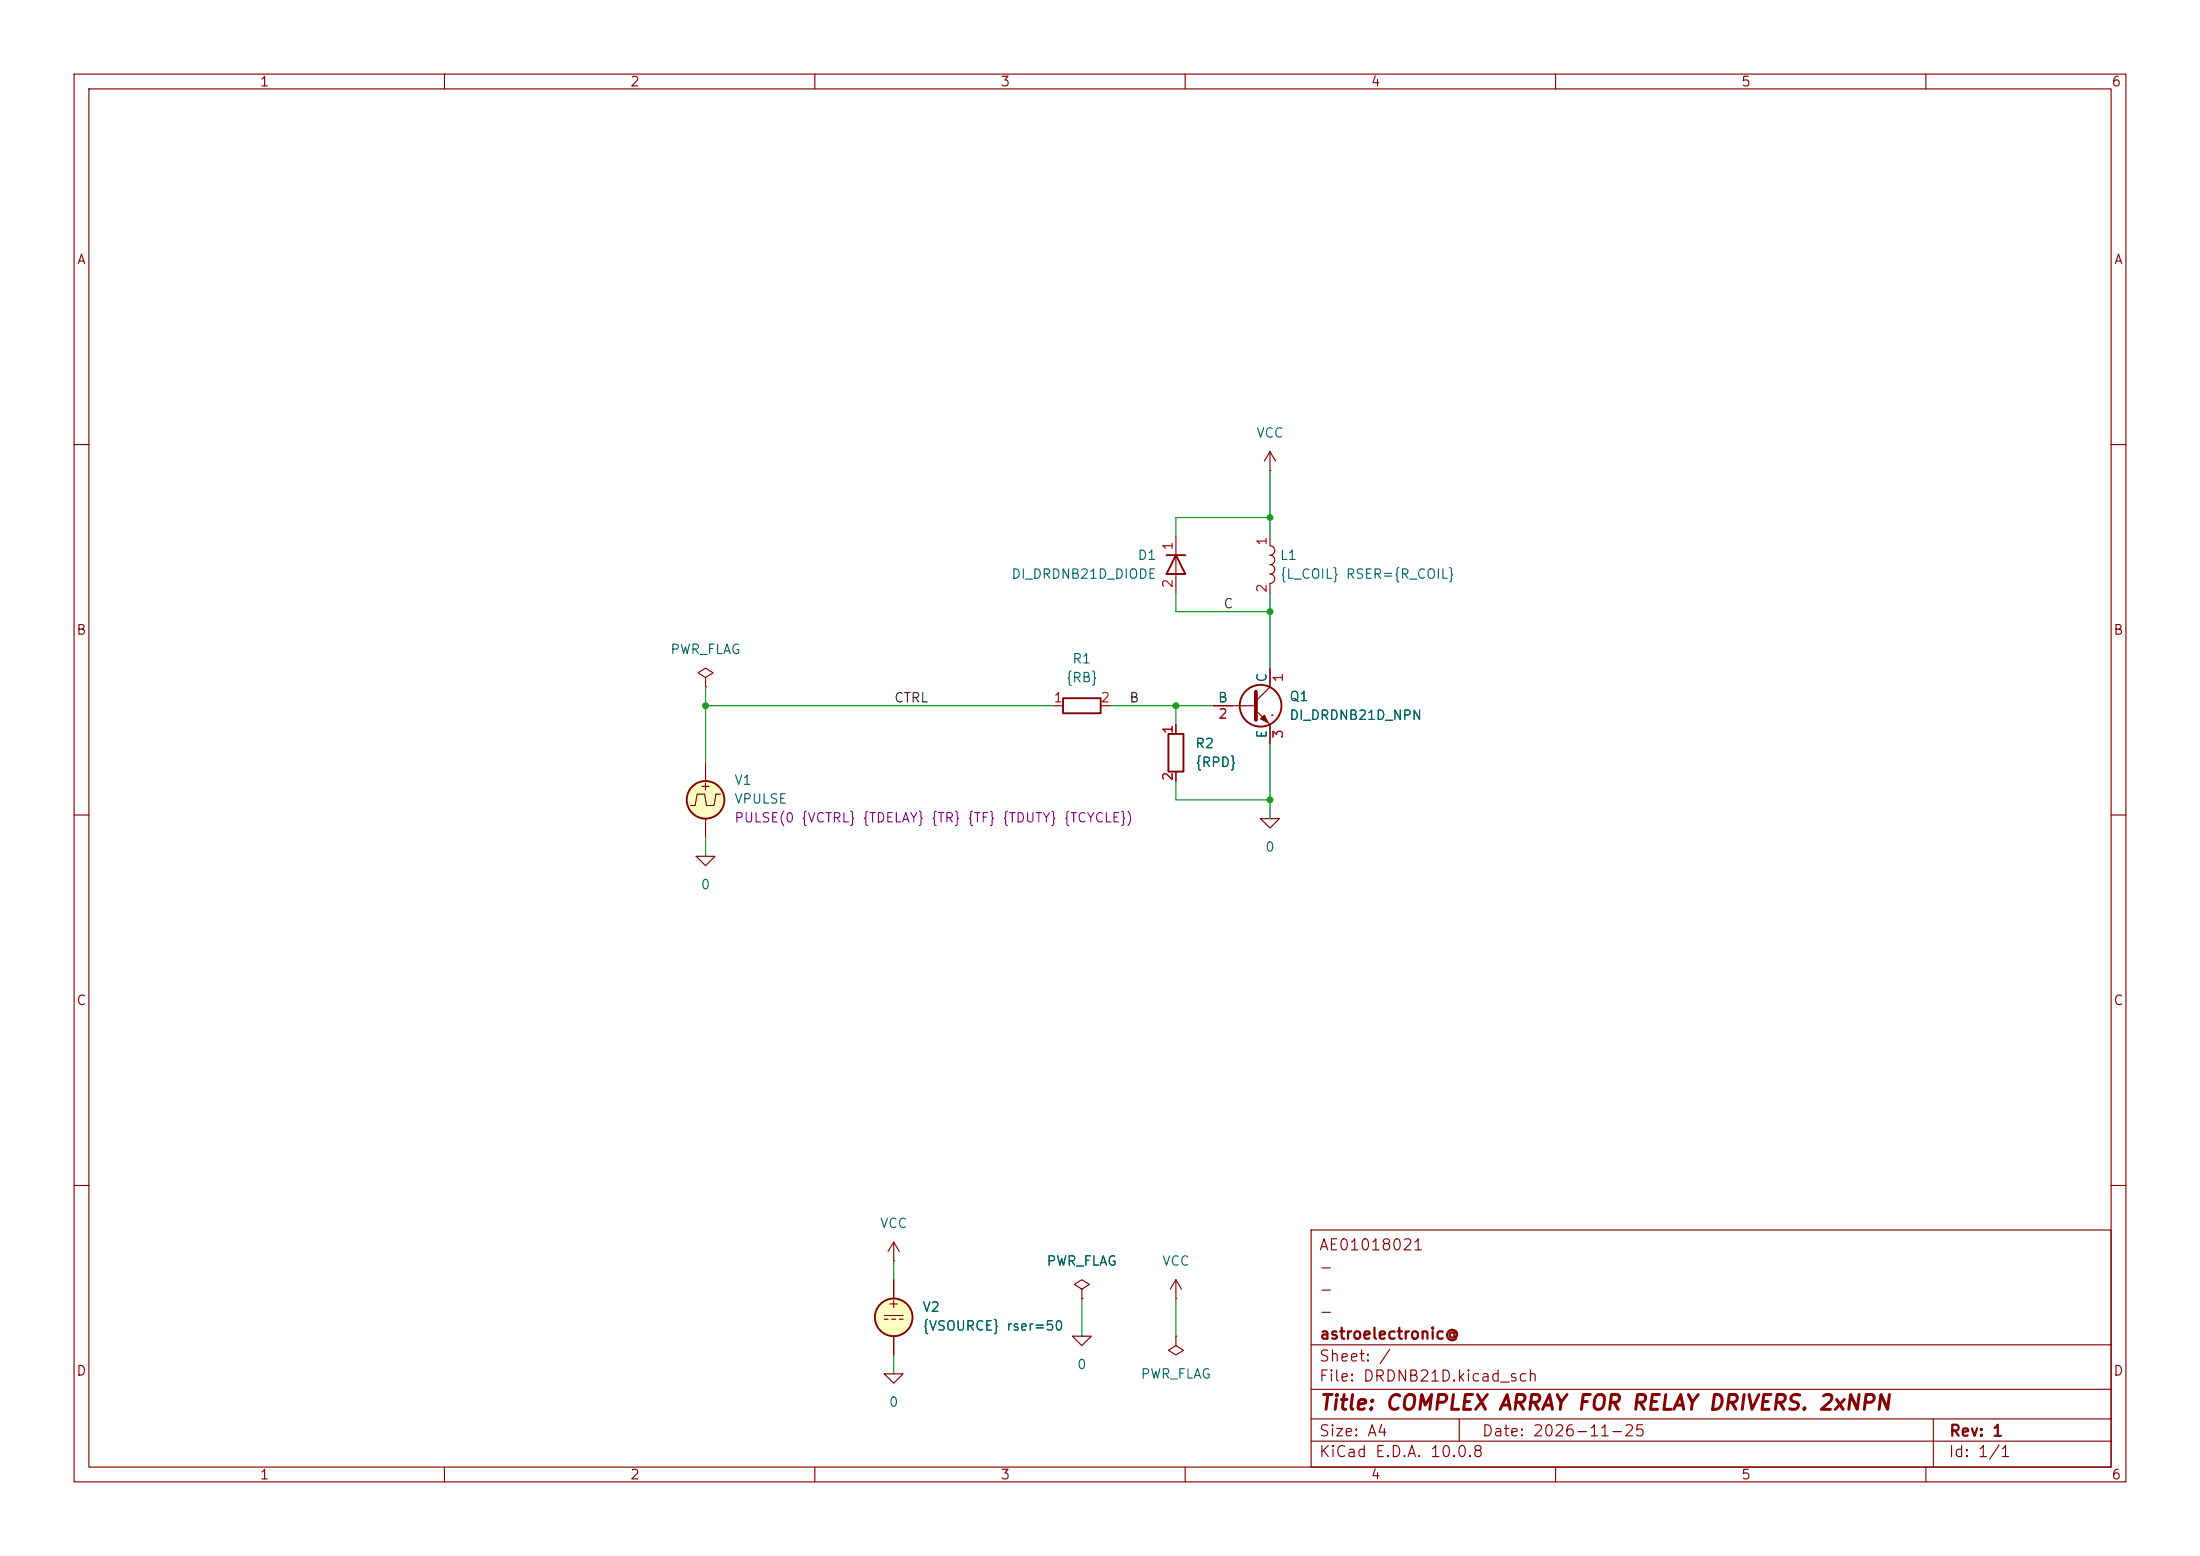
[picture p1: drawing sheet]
(kicad_sch
 (version 20260306)
 (generator "eeschema")
 (generator_version "10.0")
 (paper "A4")
 (title_block
  (title "COMPLEX ARRAY FOR RELAY DRIVERS. 2xNPN")
  (date "2026-11-25")
  (rev "1")
  (company "astroelectronic@")
  (comment 1 "-")
  (comment 2 "-")
  (comment 3 "-")
  (comment 4 "AE01018021"))
 (lib_symbols
  (symbol "Device:L"
   (pin_names
    (offset 1.016) (hide yes)) (exclude_from_sim no) (in_bom yes) (on_board yes)
   (in_pos_files yes)
   (duplicate_pin_numbers_are_jumpers no)
   (property "Reference" "L" (at -1.27 0 90) (show_name no) (do_not_autoplace no) (effects (font (size 1.27 1.27))))
   (property "Value" "L" (at 1.905 0 90) (show_name no) (do_not_autoplace no) (effects (font (size 1.27 1.27))))
   (property "Footprint" "" (at 0 0 0) (show_name no) (do_not_autoplace no) (hide yes) (effects (font (size 1.27 1.27))))
   (property "Datasheet" "" (at 0 0 0) (show_name no) (do_not_autoplace no) (hide yes) (effects (font (size 1.27 1.27))))
   (property "Description" "Inductor" (at 0 0 0) (show_name no) (do_not_autoplace no) (hide yes) (effects (font (size 1.27 1.27))))
   (symbol "L_0_1"
    (arc (start 0 2.54) (mid 0.6323 1.905) (end 0 1.27) (stroke (width 0) (type default)) (fill (type none)))
    (arc (start 0 1.27) (mid 0.6323 0.635) (end 0 0) (stroke (width 0) (type default)) (fill (type none)))
    (arc (start 0 0) (mid 0.6323 -0.635) (end 0 -1.27) (stroke (width 0) (type default)) (fill (type none)))
    (arc (start 0 -1.27) (mid 0.6323 -1.905) (end 0 -2.54) (stroke (width 0) (type default)) (fill (type none))))
   (symbol "L_1_1"
    (pin passive line (at 0 3.81 270) (length 1.27) (name "1" (effects (font (size 1.27 1.27)))) (number "1" (effects (font (size 1.27 1.27)))))
    (pin passive line (at 0 -3.81 90) (length 1.27) (name "2" (effects (font (size 1.27 1.27)))) (number "2" (effects (font (size 1.27 1.27))))))
   (embedded_fonts no))
  (symbol "Device:R"
   (pin_names
    (offset 0)) (exclude_from_sim no) (in_bom yes) (on_board yes)
   (in_pos_files yes)
   (duplicate_pin_numbers_are_jumpers no)
   (property "Reference" "R" (at 2.032 0 90) (show_name no) (do_not_autoplace no) (effects (font (size 1.27 1.27))))
   (property "Value" "R" (at 0 0 90) (show_name no) (do_not_autoplace no) (effects (font (size 1.27 1.27))))
   (property "Footprint" "" (at -1.778 0 90) (show_name no) (do_not_autoplace no) (hide yes) (effects (font (size 1.27 1.27))))
   (property "Datasheet" "" (at 0 0 0) (show_name no) (do_not_autoplace no) (hide yes) (effects (font (size 1.27 1.27))))
   (property "Description" "Resistor" (at 0 0 0) (show_name no) (do_not_autoplace no) (hide yes) (effects (font (size 1.27 1.27))))
   (symbol "R_0_1"
    (rectangle (start -1.016 -2.54) (end 1.016 2.54) (stroke (width 0.254) (type default)) (fill (type none))))
   (symbol "R_1_1"
    (pin passive line (at 0 3.81 270) (length 1.27) (name "" (effects (font (size 1.27 1.27)))) (number "1" (effects (font (size 1.27 1.27)))))
    (pin passive line (at 0 -3.81 90) (length 1.27) (name "" (effects (font (size 1.27 1.27)))) (number "2" (effects (font (size 1.27 1.27))))))
   (embedded_fonts no))
  (symbol "NPN_1"
   (pin_names
    (offset 0)) (exclude_from_sim no) (in_bom yes) (on_board yes)
   (in_pos_files yes)
   (duplicate_pin_numbers_are_jumpers no)
   (property "Reference" "Q" (at -2.54 7.62 0) (show_name no) (do_not_autoplace no) (effects (font (size 1.27 1.27))))
   (property "Value" "NPN" (at -2.54 5.08 0) (show_name no) (do_not_autoplace no) (effects (font (size 1.27 1.27))))
   (property "Footprint" "" (at 63.5 0 0) (show_name no) (do_not_autoplace no) (hide yes) (effects (font (size 1.27 1.27))))
   (property "Datasheet" "https://ngspice.sourceforge.io/docs/ngspice-html-manual/manual.xhtml#cha_BJTs" (at 63.5 0 0) (show_name no) (do_not_autoplace no) (hide yes) (effects (font (size 1.27 1.27))))
   (property "Description" "Bipolar transistor symbol for simulation only, substrate tied to the emitter" (at 0 0 0) (show_name no) (do_not_autoplace no) (hide yes) (effects (font (size 1.27 1.27))))
   (property "Sim.Device" "NPN" (at 0 0 0) (show_name no) (do_not_autoplace no) (hide yes) (effects (font (size 1.27 1.27))))
   (property "Sim.Type" "GUMMELPOON" (at 0 0 0) (show_name no) (do_not_autoplace no) (hide yes) (effects (font (size 1.27 1.27))))
   (property "Sim.Pins" "1=C 2=B 3=E" (at 0 0 0) (show_name no) (do_not_autoplace no) (hide yes) (effects (font (size 1.27 1.27))))
   (symbol "NPN_1_0_1"
    (polyline (pts (xy -2.54 0) (xy 0.635 0)) (stroke (width 0.1524) (type default)) (fill (type none)))
    (polyline (pts (xy 0.635 1.905) (xy 0.635 -1.905) (xy 0.635 -1.905)) (stroke (width 0.508) (type default)) (fill (type none)))
    (polyline (pts (xy 0.635 0.635) (xy 2.54 2.54)) (stroke (width 0) (type default)) (fill (type none)))
    (polyline (pts (xy 0.635 -0.635) (xy 2.54 -2.54) (xy 2.54 -2.54)) (stroke (width 0) (type default)) (fill (type none)))
    (circle (center 1.27 0) (radius 2.8194) (stroke (width 0.254) (type default)) (fill (type none)))
    (polyline (pts (xy 1.27 -1.778) (xy 1.778 -1.27) (xy 2.286 -2.286) (xy 1.27 -1.778) (xy 1.27 -1.778)) (stroke (width 0) (type default)) (fill (type outline)))
    (polyline (pts (xy 2.794 -1.27) (xy 2.794 -1.27)) (stroke (width 0.1524) (type default)) (fill (type none)))
    (polyline (pts (xy 2.794 -1.27) (xy 2.794 -1.27)) (stroke (width 0.1524) (type default)) (fill (type none))))
   (symbol "NPN_1_1_1"
    (pin open_collector line (at 2.54 5.08 270) (length 2.54) (name "C" (effects (font (size 1.27 1.27)))) (number "1" (effects (font (size 1.27 1.27)))))
    (pin input line (at -5.08 0 0) (length 2.54) (name "B" (effects (font (size 1.27 1.27)))) (number "2" (effects (font (size 1.27 1.27)))))
    (pin open_emitter line (at 2.54 -5.08 90) (length 2.54) (name "E" (effects (font (size 1.27 1.27)))) (number "3" (effects (font (size 1.27 1.27))))))
   (embedded_fonts no))
  (symbol "Simulation_SPICE:0"
   (power global)
   (pin_numbers (hide yes))
   (pin_names
    (offset 0) (hide yes)) (exclude_from_sim no) (in_bom yes) (on_board yes)
   (in_pos_files yes)
   (duplicate_pin_numbers_are_jumpers no)
   (property "Reference" "#GND" (at 0 -5.08 0) (show_name no) (do_not_autoplace no) (hide yes) (effects (font (size 1.27 1.27))))
   (property "Value" "0" (at 0 -2.54 0) (show_name no) (do_not_autoplace no) (effects (font (size 1.27 1.27))))
   (property "Footprint" "" (at 0 0 0) (show_name no) (do_not_autoplace no) (hide yes) (effects (font (size 1.27 1.27))))
   (property "Datasheet" "https://ngspice.sourceforge.io/docs/ngspice-html-manual/manual.xhtml#subsec_Circuit_elements__device" (at 0 -10.16 0) (show_name no) (do_not_autoplace no) (hide yes) (effects (font (size 1.27 1.27))))
   (property "Description" "0V reference potential for simulation" (at 0 -7.62 0) (show_name no) (do_not_autoplace no) (hide yes) (effects (font (size 1.27 1.27))))
   (symbol "0_0_1"
    (polyline (pts (xy -1.27 0) (xy 0 -1.27) (xy 1.27 0) (xy -1.27 0)) (stroke (width 0) (type default)) (fill (type none))))
   (symbol "0_1_1"
    (pin power_in line (at 0 0 0) (length 0) (name "" (effects (font (size 1.016 1.016)))) (number "1" (effects (font (size 1.016 1.016))))))
   (embedded_fonts no))
  (symbol "Simulation_SPICE:D"
   (pin_names
    (offset 1.016) (hide yes)) (exclude_from_sim no) (in_bom yes) (on_board yes)
   (in_pos_files yes)
   (duplicate_pin_numbers_are_jumpers no)
   (property "Reference" "D" (at 0 2.54 0) (show_name no) (do_not_autoplace no) (effects (font (size 1.27 1.27))))
   (property "Value" "D" (at 0 -2.54 0) (show_name no) (do_not_autoplace no) (effects (font (size 1.27 1.27))))
   (property "Footprint" "" (at 0 0 0) (show_name no) (do_not_autoplace no) (hide yes) (effects (font (size 1.27 1.27))))
   (property "Datasheet" "https://ngspice.sourceforge.io/docs/ngspice-html-manual/manual.xhtml#cha_DIODEs" (at 0 0 0) (show_name no) (do_not_autoplace no) (hide yes) (effects (font (size 1.27 1.27))))
   (property "Description" "Diode for simulation or PCB" (at 0 0 0) (show_name no) (do_not_autoplace no) (hide yes) (effects (font (size 1.27 1.27))))
   (property "Sim.Device" "D" (at 0 0 0) (show_name no) (do_not_autoplace no) (hide yes) (effects (font (size 1.27 1.27))))
   (property "Sim.Pins" "1=K 2=A" (at 0 0 0) (show_name no) (do_not_autoplace no) (hide yes) (effects (font (size 1.27 1.27))))
   (property "Sim.Params" "rs=50m cjo=10p" (at 0 0 0) (show_name no) (do_not_autoplace no) (hide yes) (effects (font (size 1.27 1.27))))
   (symbol "D_0_1"
    (polyline (pts (xy -1.27 1.27) (xy -1.27 -1.27)) (stroke (width 0.254) (type default)) (fill (type none)))
    (polyline (pts (xy 1.27 1.27) (xy 1.27 -1.27) (xy -1.27 0) (xy 1.27 1.27)) (stroke (width 0.254) (type default)) (fill (type none)))
    (polyline (pts (xy 1.27 0) (xy -1.27 0)) (stroke (width 0) (type default)) (fill (type none))))
   (symbol "D_1_1"
    (pin passive line (at -3.81 0 0) (length 2.54) (name "K" (effects (font (size 1.27 1.27)))) (number "1" (effects (font (size 1.27 1.27)))))
    (pin passive line (at 3.81 0 180) (length 2.54) (name "A" (effects (font (size 1.27 1.27)))) (number "2" (effects (font (size 1.27 1.27))))))
   (embedded_fonts no))
  (symbol "Simulation_SPICE:VDC"
   (pin_numbers (hide yes))
   (pin_names
    (offset 0.0254)) (exclude_from_sim no) (in_bom yes) (on_board yes)
   (in_pos_files yes)
   (duplicate_pin_numbers_are_jumpers no)
   (property "Reference" "V" (at 2.54 2.54 0) (show_name no) (do_not_autoplace no) (effects (font (size 1.27 1.27)) (justify left)))
   (property "Value" "1" (at 2.54 0 0) (show_name no) (do_not_autoplace no) (effects (font (size 1.27 1.27)) (justify left)))
   (property "Footprint" "" (at 0 0 0) (show_name no) (do_not_autoplace no) (hide yes) (effects (font (size 1.27 1.27))))
   (property "Datasheet" "https://ngspice.sourceforge.io/docs/ngspice-html-manual/manual.xhtml#sec_Independent_Sources_for" (at 0 0 0) (show_name no) (do_not_autoplace no) (hide yes) (effects (font (size 1.27 1.27))))
   (property "Description" "Voltage source, DC" (at 0 0 0) (show_name no) (do_not_autoplace no) (hide yes) (effects (font (size 1.27 1.27))))
   (property "Sim.Pins" "1=+ 2=-" (at 0 0 0) (show_name no) (do_not_autoplace no) (hide yes) (effects (font (size 1.27 1.27))))
   (property "Sim.Type" "DC" (at 0 0 0) (show_name no) (do_not_autoplace no) (hide yes) (effects (font (size 1.27 1.27))))
   (property "Sim.Device" "V" (at 0 0 0) (show_name no) (do_not_autoplace no) (hide yes) (effects (font (size 1.27 1.27)) (justify left)))
   (symbol "VDC_0_0"
    (polyline (pts (xy -1.27 0.254) (xy 1.27 0.254)) (stroke (width 0) (type default)) (fill (type none)))
    (polyline (pts (xy -0.762 -0.254) (xy -1.27 -0.254)) (stroke (width 0) (type default)) (fill (type none)))
    (polyline (pts (xy 0.254 -0.254) (xy -0.254 -0.254)) (stroke (width 0) (type default)) (fill (type none)))
    (polyline (pts (xy 1.27 -0.254) (xy 0.762 -0.254)) (stroke (width 0) (type default)) (fill (type none)))
    (text "+" (at 0 1.905 0) (effects (font (size 1.27 1.27)))))
   (symbol "VDC_0_1"
    (circle (center 0 0) (radius 2.54) (stroke (width 0.254) (type default)) (fill (type background))))
   (symbol "VDC_1_1"
    (pin passive line (at 0 5.08 270) (length 2.54) (name "" (effects (font (size 1.27 1.27)))) (number "1" (effects (font (size 1.27 1.27)))))
    (pin passive line (at 0 -5.08 90) (length 2.54) (name "" (effects (font (size 1.27 1.27)))) (number "2" (effects (font (size 1.27 1.27))))))
   (embedded_fonts no))
  (symbol "Simulation_SPICE:VPULSE"
   (pin_numbers (hide yes))
   (pin_names
    (offset 0.0254)) (exclude_from_sim no) (in_bom yes) (on_board yes)
   (in_pos_files yes)
   (duplicate_pin_numbers_are_jumpers no)
   (property "Reference" "V" (at 2.54 2.54 0) (show_name no) (do_not_autoplace no) (effects (font (size 1.27 1.27)) (justify left)))
   (property "Value" "VPULSE" (at 2.54 0 0) (show_name no) (do_not_autoplace no) (effects (font (size 1.27 1.27)) (justify left)))
   (property "Footprint" "" (at 0 0 0) (show_name no) (do_not_autoplace no) (hide yes) (effects (font (size 1.27 1.27))))
   (property "Datasheet" "https://ngspice.sourceforge.io/docs/ngspice-html-manual/manual.xhtml#sec_Independent_Sources_for" (at 0 0 0) (show_name no) (do_not_autoplace no) (hide yes) (effects (font (size 1.27 1.27))))
   (property "Description" "Voltage source, pulse" (at 0 0 0) (show_name no) (do_not_autoplace no) (hide yes) (effects (font (size 1.27 1.27))))
   (property "Sim.Pins" "1=+ 2=-" (at 0 0 0) (show_name no) (do_not_autoplace no) (hide yes) (effects (font (size 1.27 1.27))))
   (property "Sim.Type" "PULSE" (at 0 0 0) (show_name no) (do_not_autoplace no) (hide yes) (effects (font (size 1.27 1.27))))
   (property "Sim.Device" "V" (at 0 0 0) (show_name no) (do_not_autoplace no) (hide yes) (effects (font (size 1.27 1.27)) (justify left)))
   (property "Sim.Params" "y1=0 y2=1 td=2n tr=2n tf=2n tw=50n per=100n" (at 2.54 -2.54 0) (show_name no) (do_not_autoplace no) (effects (font (size 1.27 1.27)) (justify left)))
   (symbol "VPULSE_0_0"
    (polyline (pts (xy -2.032 -0.762) (xy -1.397 -0.762) (xy -1.143 0.762) (xy -0.127 0.762) (xy 0.127 -0.762) (xy 1.143 -0.762) (xy 1.397 0.762) (xy 2.032 0.762)) (stroke (width 0) (type default)) (fill (type none)))
    (text "+" (at 0 1.905 0) (effects (font (size 1.27 1.27)))))
   (symbol "VPULSE_0_1"
    (circle (center 0 0) (radius 2.54) (stroke (width 0.254) (type default)) (fill (type background))))
   (symbol "VPULSE_1_1"
    (pin passive line (at 0 5.08 270) (length 2.54) (name "" (effects (font (size 1.27 1.27)))) (number "1" (effects (font (size 1.27 1.27)))))
    (pin passive line (at 0 -5.08 90) (length 2.54) (name "" (effects (font (size 1.27 1.27)))) (number "2" (effects (font (size 1.27 1.27))))))
   (embedded_fonts no))
  (symbol "power:PWR_FLAG"
   (power global)
   (pin_numbers (hide yes))
   (pin_names
    (offset 0) (hide yes)) (exclude_from_sim no) (in_bom yes) (on_board yes)
   (in_pos_files yes)
   (duplicate_pin_numbers_are_jumpers no)
   (property "Reference" "#FLG" (at 0 1.905 0) (show_name no) (do_not_autoplace no) (hide yes) (effects (font (size 1.27 1.27))))
   (property "Value" "PWR_FLAG" (at 0 3.81 0) (show_name no) (do_not_autoplace no) (effects (font (size 1.27 1.27))))
   (property "Footprint" "" (at 0 0 0) (show_name no) (do_not_autoplace no) (hide yes) (effects (font (size 1.27 1.27))))
   (property "Datasheet" "" (at 0 0 0) (show_name no) (do_not_autoplace no) (hide yes) (effects (font (size 1.27 1.27))))
   (property "Description" "Special symbol for telling ERC where power comes from" (at 0 0 0) (show_name no) (do_not_autoplace no) (hide yes) (effects (font (size 1.27 1.27))))
   (symbol "PWR_FLAG_0_0"
    (pin power_out line (at 0 0 90) (length 0) (name "" (effects (font (size 1.27 1.27)))) (number "1" (effects (font (size 1.27 1.27))))))
   (symbol "PWR_FLAG_0_1"
    (polyline (pts (xy 0 0) (xy 0 1.27) (xy -1.016 1.905) (xy 0 2.54) (xy 1.016 1.905) (xy 0 1.27)) (stroke (width 0) (type default)) (fill (type none))))
   (embedded_fonts no))
  (symbol "power:VCC"
   (power global)
   (pin_numbers (hide yes))
   (pin_names
    (offset 0) (hide yes)) (exclude_from_sim no) (in_bom yes) (on_board yes)
   (in_pos_files yes)
   (duplicate_pin_numbers_are_jumpers no)
   (property "Reference" "#PWR" (at 0 -3.81 0) (show_name no) (do_not_autoplace no) (hide yes) (effects (font (size 1.27 1.27))))
   (property "Value" "VCC" (at 0 3.556 0) (show_name no) (do_not_autoplace no) (effects (font (size 1.27 1.27))))
   (property "Footprint" "" (at 0 0 0) (show_name no) (do_not_autoplace no) (hide yes) (effects (font (size 1.27 1.27))))
   (property "Datasheet" "" (at 0 0 0) (show_name no) (do_not_autoplace no) (hide yes) (effects (font (size 1.27 1.27))))
   (property "Description" "Power symbol creates a global label with name \"VCC\"" (at 0 0 0) (show_name no) (do_not_autoplace no) (hide yes) (effects (font (size 1.27 1.27))))
   (symbol "VCC_0_1"
    (polyline (pts (xy -0.762 1.27) (xy 0 2.54)) (stroke (width 0) (type default)) (fill (type none)))
    (polyline (pts (xy 0 2.54) (xy 0.762 1.27)) (stroke (width 0) (type default)) (fill (type none)))
    (polyline (pts (xy 0 0) (xy 0 2.54)) (stroke (width 0) (type default)) (fill (type none))))
   (symbol "VCC_1_1"
    (pin power_in line (at 0 0 90) (length 0) (name "" (effects (font (size 1.27 1.27)))) (number "1" (effects (font (size 1.27 1.27))))))
   (embedded_fonts no)))
 (junction
  (at 171.45 107.95)
  (diameter 0)
  (color 0 0 0 0))
 (junction
  (at 171.45 82.55)
  (diameter 0)
  (color 0 0 0 0))
 (junction
  (at 171.45 69.85)
  (diameter 0)
  (color 0 0 0 0))
 (junction
  (at 158.75 95.25)
  (diameter 0)
  (color 0 0 0 0))
 (junction
  (at 95.25 95.25)
  (diameter 0)
  (color 0 0 0 0))
 (wire
  (pts (xy 171.45 63.5) (xy 171.45 69.85))
  (stroke (width 0) (type default)))
 (wire
  (pts (xy 146.05 175.26) (xy 146.05 180.34))
  (stroke (width 0) (type default)))
 (wire
  (pts (xy 95.25 113.03) (xy 95.25 115.57))
  (stroke (width 0) (type default)))
 (wire
  (pts (xy 158.75 80.01) (xy 158.75 82.55))
  (stroke (width 0) (type default)))
 (wire
  (pts (xy 158.75 175.26) (xy 158.75 180.34))
  (stroke (width 0) (type default)))
 (wire
  (pts (xy 149.86 95.25) (xy 158.75 95.25))
  (stroke (width 0) (type default)))
 (wire
  (pts (xy 158.75 95.25) (xy 158.75 97.79))
  (stroke (width 0) (type default)))
 (wire
  (pts (xy 158.75 82.55) (xy 171.45 82.55))
  (stroke (width 0) (type default)))
 (wire
  (pts (xy 171.45 82.55) (xy 171.45 90.17))
  (stroke (width 0) (type default)))
 (wire
  (pts (xy 171.45 100.33) (xy 171.45 107.95))
  (stroke (width 0) (type default)))
 (wire
  (pts (xy 95.25 102.87) (xy 95.25 95.25))
  (stroke (width 0) (type default)))
 (wire
  (pts (xy 158.75 107.95) (xy 171.45 107.95))
  (stroke (width 0) (type default)))
 (wire
  (pts (xy 171.45 69.85) (xy 158.75 69.85))
  (stroke (width 0) (type default)))
 (wire
  (pts (xy 158.75 69.85) (xy 158.75 72.39))
  (stroke (width 0) (type default)))
 (wire
  (pts (xy 120.65 182.88) (xy 120.65 185.42))
  (stroke (width 0) (type default)))
 (wire
  (pts (xy 171.45 107.95) (xy 171.45 110.49))
  (stroke (width 0) (type default)))
 (wire
  (pts (xy 95.25 92.71) (xy 95.25 95.25))
  (stroke (width 0) (type default)))
 (wire
  (pts (xy 95.25 95.25) (xy 142.24 95.25))
  (stroke (width 0) (type default)))
 (wire
  (pts (xy 171.45 69.85) (xy 171.45 72.39))
  (stroke (width 0) (type default)))
 (wire
  (pts (xy 158.75 105.41) (xy 158.75 107.95))
  (stroke (width 0) (type default)))
 (wire
  (pts (xy 120.65 170.18) (xy 120.65 172.72))
  (stroke (width 0) (type default)))
 (wire
  (pts (xy 171.45 80.01) (xy 171.45 82.55))
  (stroke (width 0) (type default)))
 (wire
  (pts (xy 158.75 95.25) (xy 163.83 95.25))
  (stroke (width 0) (type default)))
 (label "CTRL"
  (at 120.65 95.25 0)
  (effects (font (size 1.27 1.27)) (justify left bottom)))
 (label "B"
  (at 152.4 95.25 0)
  (effects (font (size 1.27 1.27)) (justify left bottom)))
 (label "C"
  (at 165.1 82.55 0)
  (effects (font (size 1.27 1.27)) (justify left bottom)))
 (symbol
  (lib_id "Simulation_SPICE:0")
  (at 120.65 185.42 0)
  (unit 1)
  (body_style 1)
  (exclude_from_sim no)
  (in_bom yes)
  (on_board yes)
  (in_pos_files yes)
  (dnp no)
  (fields_autoplaced yes)
  (property "Reference" "#GND04" (at 120.65 190.5 0) (hide yes) (show_name no) (do_not_autoplace no) (effects (font (size 1.27 1.27))))
  (property "Value" "0" (at 120.65 189.23 0) (show_name no) (do_not_autoplace no) (effects (font (size 1.27 1.27))))
  (property "Footprint" "" (at 120.65 185.42 0) (hide yes) (show_name no) (do_not_autoplace no) (effects (font (size 1.27 1.27))))
  (property "Datasheet" "https://ngspice.sourceforge.io/docs/ngspice-html-manual/manual.xhtml#subsec_Circuit_elements__device" (at 120.65 195.58 0) (hide yes) (show_name no) (do_not_autoplace no) (effects (font (size 1.27 1.27))))
  (property "Description" "0V reference potential for simulation" (at 120.65 193.04 0) (hide yes) (show_name no) (do_not_autoplace no) (effects (font (size 1.27 1.27))))
  (pin "1"))
 (symbol
  (lib_id "Device:R")
  (at 146.05 95.25 90)
  (unit 1)
  (body_style 1)
  (exclude_from_sim no)
  (in_bom yes)
  (on_board yes)
  (in_pos_files yes)
  (dnp no)
  (fields_autoplaced yes)
  (property "Reference" "R1" (at 146.05 88.9 90) (show_name no) (do_not_autoplace no) (effects (font (size 1.27 1.27))))
  (property "Value" "{RB}" (at 146.05 91.44 90) (show_name no) (do_not_autoplace no) (effects (font (size 1.27 1.27))))
  (property "Footprint" "" (at 146.05 97.028 90) (hide yes) (show_name no) (do_not_autoplace no) (effects (font (size 1.27 1.27))))
  (property "Datasheet" "" (at 146.05 95.25 0) (hide yes) (show_name no) (do_not_autoplace no) (effects (font (size 1.27 1.27))))
  (property "Description" "Resistor" (at 146.05 95.25 0) (hide yes) (show_name no) (do_not_autoplace no) (effects (font (size 1.27 1.27))))
  (pin "2")
  (pin "1"))
 (symbol
  (lib_id "Simulation_SPICE:0")
  (at 171.45 110.49 0)
  (unit 1)
  (body_style 1)
  (exclude_from_sim no)
  (in_bom yes)
  (on_board yes)
  (in_pos_files yes)
  (dnp no)
  (fields_autoplaced yes)
  (property "Reference" "#GND01" (at 171.45 115.57 0) (hide yes) (show_name no) (do_not_autoplace no) (effects (font (size 1.27 1.27))))
  (property "Value" "0" (at 171.45 114.3 0) (show_name no) (do_not_autoplace no) (effects (font (size 1.27 1.27))))
  (property "Footprint" "" (at 171.45 110.49 0) (hide yes) (show_name no) (do_not_autoplace no) (effects (font (size 1.27 1.27))))
  (property "Datasheet" "https://ngspice.sourceforge.io/docs/ngspice-html-manual/manual.xhtml#subsec_Circuit_elements__device" (at 171.45 120.65 0) (hide yes) (show_name no) (do_not_autoplace no) (effects (font (size 1.27 1.27))))
  (property "Description" "0V reference potential for simulation" (at 171.45 118.11 0) (hide yes) (show_name no) (do_not_autoplace no) (effects (font (size 1.27 1.27))))
  (pin "1"))
 (symbol
  (lib_id "power:VCC")
  (at 171.45 63.5 0)
  (unit 1)
  (body_style 1)
  (exclude_from_sim no)
  (in_bom yes)
  (on_board yes)
  (in_pos_files yes)
  (dnp no)
  (fields_autoplaced yes)
  (property "Reference" "#PWR01" (at 171.45 67.31 0) (hide yes) (show_name no) (do_not_autoplace no) (effects (font (size 1.27 1.27))))
  (property "Value" "VCC" (at 171.45 58.42 0) (show_name no) (do_not_autoplace no) (effects (font (size 1.27 1.27))))
  (property "Footprint" "" (at 171.45 63.5 0) (hide yes) (show_name no) (do_not_autoplace no) (effects (font (size 1.27 1.27))))
  (property "Datasheet" "" (at 171.45 63.5 0) (hide yes) (show_name no) (do_not_autoplace no) (effects (font (size 1.27 1.27))))
  (property "Description" "Power symbol creates a global label with name \"VCC\"" (at 171.45 63.5 0) (hide yes) (show_name no) (do_not_autoplace no) (effects (font (size 1.27 1.27))))
  (pin "1"))
 (symbol
  (lib_name "NPN_1")
  (lib_id "Simulation_SPICE:NPN")
  (at 168.91 95.25 0)
  (unit 1)
  (body_style 1)
  (exclude_from_sim no)
  (in_bom yes)
  (on_board yes)
  (in_pos_files yes)
  (dnp no)
  (fields_autoplaced yes)
  (property "Reference" "Q1" (at 173.99 93.9799 0) (show_name no) (do_not_autoplace no) (effects (font (size 1.27 1.27)) (justify left)))
  (property "Value" "DI_DRDNB21D_NPN" (at 173.99 96.5199 0) (show_name no) (do_not_autoplace no) (effects (font (size 1.27 1.27)) (justify left)))
  (property "Footprint" "" (at 232.41 95.25 0) (hide yes) (show_name no) (do_not_autoplace no) (effects (font (size 1.27 1.27))))
  (property "Datasheet" "https://ngspice.sourceforge.io/docs/ngspice-html-manual/manual.xhtml#cha_BJTs" (at 232.41 95.25 0) (hide yes) (show_name no) (do_not_autoplace no) (effects (font (size 1.27 1.27))))
  (property "Description" "Bipolar transistor symbol for simulation only, substrate tied to the emitter" (at 168.91 95.25 0) (hide yes) (show_name no) (do_not_autoplace no) (effects (font (size 1.27 1.27))))
  (property "Sim.Device" "NPN" (at 168.91 95.25 0) (hide yes) (show_name no) (do_not_autoplace no) (effects (font (size 1.27 1.27))))
  (property "Sim.Type" "GUMMELPOON" (at 168.91 95.25 0) (hide yes) (show_name no) (do_not_autoplace no) (effects (font (size 1.27 1.27))))
  (property "Sim.Pins" "1=C 2=B 3=E" (at 168.91 95.25 0) (hide yes) (show_name no) (do_not_autoplace no) (effects (font (size 1.27 1.27))))
  (property "Sim.Library" "DRDNB21D.spice.txt" (at 168.91 95.25 0) (hide yes) (show_name no) (do_not_autoplace no) (effects (font (size 1.27 1.27))))
  (property "Sim.Name" "DI_DRDNB21D_NPN" (at 168.91 95.25 0) (hide yes) (show_name no) (do_not_autoplace no) (effects (font (size 1.27 1.27))))
  (pin "1")
  (pin "2")
  (pin "3"))
 (symbol
  (lib_id "Simulation_SPICE:VPULSE")
  (at 95.25 107.95 0)
  (unit 1)
  (body_style 1)
  (exclude_from_sim no)
  (in_bom yes)
  (on_board yes)
  (in_pos_files yes)
  (dnp no)
  (fields_autoplaced yes)
  (property "Reference" "V1" (at 99.06 105.2801 0) (show_name no) (do_not_autoplace no) (effects (font (size 1.27 1.27)) (justify left)))
  (property "Value" "VPULSE" (at 99.06 107.8201 0) (show_name no) (do_not_autoplace no) (effects (font (size 1.27 1.27)) (justify left)))
  (property "Footprint" "" (at 95.25 107.95 0) (hide yes) (show_name no) (do_not_autoplace no) (effects (font (size 1.27 1.27))))
  (property "Datasheet" "https://ngspice.sourceforge.io/docs/ngspice-html-manual/manual.xhtml#sec_Independent_Sources_for" (at 95.25 107.95 0) (hide yes) (show_name no) (do_not_autoplace no) (effects (font (size 1.27 1.27))))
  (property "Description" "Voltage source, pulse" (at 95.25 107.95 0) (hide yes) (show_name no) (do_not_autoplace no) (effects (font (size 1.27 1.27))))
  (property "Sim.Pins" "1=+ 2=-" (at 95.25 107.95 0) (hide yes) (show_name no) (do_not_autoplace no) (effects (font (size 1.27 1.27))))
  (property "Sim.Type" "PULSE" (at 95.25 107.95 0) (hide yes) (show_name no) (do_not_autoplace no) (effects (font (size 1.27 1.27))))
  (property "Sim.Device" "V" (at 95.25 107.95 0) (hide yes) (show_name no) (do_not_autoplace no) (effects (font (size 1.27 1.27)) (justify left)))
  (property "Sim.Params" "PULSE(0 {VCTRL} {TDELAY} {TR} {TF} {TDUTY} {TCYCLE})" (at 99.06 110.3601 0) (show_name no) (do_not_autoplace no) (effects (font (size 1.27 1.27)) (justify left)))
  (pin "2")
  (pin "1"))
 (symbol
  (lib_id "power:PWR_FLAG")
  (at 95.25 92.71 0)
  (unit 1)
  (body_style 1)
  (exclude_from_sim no)
  (in_bom yes)
  (on_board yes)
  (in_pos_files yes)
  (dnp no)
  (fields_autoplaced yes)
  (property "Reference" "#FLG01" (at 95.25 90.805 0) (hide yes) (show_name no) (do_not_autoplace no) (effects (font (size 1.27 1.27))))
  (property "Value" "PWR_FLAG" (at 95.25 87.63 0) (show_name no) (do_not_autoplace no) (effects (font (size 1.27 1.27))))
  (property "Footprint" "" (at 95.25 92.71 0) (hide yes) (show_name no) (do_not_autoplace no) (effects (font (size 1.27 1.27))))
  (property "Datasheet" "" (at 95.25 92.71 0) (hide yes) (show_name no) (do_not_autoplace no) (effects (font (size 1.27 1.27))))
  (property "Description" "Special symbol for telling ERC where power comes from" (at 95.25 92.71 0) (hide yes) (show_name no) (do_not_autoplace no) (effects (font (size 1.27 1.27))))
  (pin "1"))
 (symbol
  (lib_id "Simulation_SPICE:D")
  (at 158.75 76.2 90)
  (mirror x)
  (unit 1)
  (body_style 1)
  (exclude_from_sim no)
  (in_bom yes)
  (on_board yes)
  (in_pos_files yes)
  (dnp no)
  (property "Reference" "D1" (at 156.21 74.9299 90) (show_name no) (do_not_autoplace no) (effects (font (size 1.27 1.27)) (justify left)))
  (property "Value" "DI_DRDNB21D_DIODE" (at 156.21 77.4699 90) (show_name no) (do_not_autoplace no) (effects (font (size 1.27 1.27)) (justify left)))
  (property "Footprint" "" (at 158.75 76.2 0) (hide yes) (show_name no) (do_not_autoplace no) (effects (font (size 1.27 1.27))))
  (property "Datasheet" "https://ngspice.sourceforge.io/docs/ngspice-html-manual/manual.xhtml#cha_DIODEs" (at 158.75 76.2 0) (hide yes) (show_name no) (do_not_autoplace no) (effects (font (size 1.27 1.27))))
  (property "Description" "Diode for simulation or PCB" (at 158.75 76.2 0) (hide yes) (show_name no) (do_not_autoplace no) (effects (font (size 1.27 1.27))))
  (property "Sim.Device" "D" (at 158.75 76.2 0) (hide yes) (show_name no) (do_not_autoplace no) (effects (font (size 1.27 1.27))))
  (property "Sim.Pins" "1=K 2=A" (at 158.75 76.2 0) (hide yes) (show_name no) (do_not_autoplace no) (effects (font (size 1.27 1.27))))
  (property "Sim.Library" "DRDNB21D.spice.txt" (at 158.75 76.2 0) (hide yes) (show_name no) (do_not_autoplace no) (effects (font (size 1.27 1.27))))
  (property "Sim.Name" "DI_DRDNB21D_DIODE" (at 158.75 76.2 0) (hide yes) (show_name no) (do_not_autoplace no) (effects (font (size 1.27 1.27))))
  (pin "1")
  (pin "2"))
 (symbol
  (lib_id "power:VCC")
  (at 120.65 170.18 0)
  (unit 1)
  (body_style 1)
  (exclude_from_sim no)
  (in_bom yes)
  (on_board yes)
  (in_pos_files yes)
  (dnp no)
  (fields_autoplaced yes)
  (property "Reference" "#PWR02" (at 120.65 173.99 0) (hide yes) (show_name no) (do_not_autoplace no) (effects (font (size 1.27 1.27))))
  (property "Value" "VCC" (at 120.65 165.1 0) (show_name no) (do_not_autoplace no) (effects (font (size 1.27 1.27))))
  (property "Footprint" "" (at 120.65 170.18 0) (hide yes) (show_name no) (do_not_autoplace no) (effects (font (size 1.27 1.27))))
  (property "Datasheet" "" (at 120.65 170.18 0) (hide yes) (show_name no) (do_not_autoplace no) (effects (font (size 1.27 1.27))))
  (property "Description" "Power symbol creates a global label with name \"VCC\"" (at 120.65 170.18 0) (hide yes) (show_name no) (do_not_autoplace no) (effects (font (size 1.27 1.27))))
  (pin "1"))
 (symbol
  (lib_id "power:PWR_FLAG")
  (at 146.05 175.26 0)
  (unit 1)
  (body_style 1)
  (exclude_from_sim no)
  (in_bom yes)
  (on_board yes)
  (in_pos_files yes)
  (dnp no)
  (fields_autoplaced yes)
  (property "Reference" "#FLG02" (at 146.05 173.355 0) (hide yes) (show_name no) (do_not_autoplace no) (effects (font (size 1.27 1.27))))
  (property "Value" "PWR_FLAG" (at 146.05 170.18 0) (show_name no) (do_not_autoplace no) (effects (font (size 1.27 1.27))))
  (property "Footprint" "" (at 146.05 175.26 0) (hide yes) (show_name no) (do_not_autoplace no) (effects (font (size 1.27 1.27))))
  (property "Datasheet" "" (at 146.05 175.26 0) (hide yes) (show_name no) (do_not_autoplace no) (effects (font (size 1.27 1.27))))
  (property "Description" "Special symbol for telling ERC where power comes from" (at 146.05 175.26 0) (hide yes) (show_name no) (do_not_autoplace no) (effects (font (size 1.27 1.27))))
  (pin "1"))
 (symbol
  (lib_id "Simulation_SPICE:0")
  (at 95.25 115.57 0)
  (unit 1)
  (body_style 1)
  (exclude_from_sim no)
  (in_bom yes)
  (on_board yes)
  (in_pos_files yes)
  (dnp no)
  (fields_autoplaced yes)
  (property "Reference" "#GND03" (at 95.25 120.65 0) (hide yes) (show_name no) (do_not_autoplace no) (effects (font (size 1.27 1.27))))
  (property "Value" "0" (at 95.25 119.38 0) (show_name no) (do_not_autoplace no) (effects (font (size 1.27 1.27))))
  (property "Footprint" "" (at 95.25 115.57 0) (hide yes) (show_name no) (do_not_autoplace no) (effects (font (size 1.27 1.27))))
  (property "Datasheet" "https://ngspice.sourceforge.io/docs/ngspice-html-manual/manual.xhtml#subsec_Circuit_elements__device" (at 95.25 125.73 0) (hide yes) (show_name no) (do_not_autoplace no) (effects (font (size 1.27 1.27))))
  (property "Description" "0V reference potential for simulation" (at 95.25 123.19 0) (hide yes) (show_name no) (do_not_autoplace no) (effects (font (size 1.27 1.27))))
  (pin "1"))
 (symbol
  (lib_id "Simulation_SPICE:VDC")
  (at 120.65 177.8 0)
  (unit 1)
  (body_style 1)
  (exclude_from_sim no)
  (in_bom yes)
  (on_board yes)
  (in_pos_files yes)
  (dnp no)
  (fields_autoplaced yes)
  (property "Reference" "V2" (at 124.46 176.4001 0) (show_name no) (do_not_autoplace no) (effects (font (size 1.27 1.27)) (justify left)))
  (property "Value" "{VSOURCE} rser=50" (at 124.46 178.9401 0) (show_name no) (do_not_autoplace no) (effects (font (size 1.27 1.27)) (justify left)))
  (property "Footprint" "" (at 120.65 177.8 0) (hide yes) (show_name no) (do_not_autoplace no) (effects (font (size 1.27 1.27))))
  (property "Datasheet" "https://ngspice.sourceforge.io/docs/ngspice-html-manual/manual.xhtml#sec_Independent_Sources_for" (at 120.65 177.8 0) (hide yes) (show_name no) (do_not_autoplace no) (effects (font (size 1.27 1.27))))
  (property "Description" "Voltage source, DC" (at 120.65 177.8 0) (hide yes) (show_name no) (do_not_autoplace no) (effects (font (size 1.27 1.27))))
  (property "Sim.Pins" "1=+ 2=-" (at 120.65 177.8 0) (hide yes) (show_name no) (do_not_autoplace no) (effects (font (size 1.27 1.27))))
  (property "Sim.Type" "DC" (at 120.65 177.8 0) (hide yes) (show_name no) (do_not_autoplace no) (effects (font (size 1.27 1.27))))
  (property "Sim.Device" "V" (at 120.65 177.8 0) (hide yes) (show_name no) (do_not_autoplace no) (effects (font (size 1.27 1.27)) (justify left)))
  (pin "1")
  (pin "2"))
 (symbol
  (lib_id "Device:L")
  (at 171.45 76.2 0)
  (unit 1)
  (body_style 1)
  (exclude_from_sim no)
  (in_bom yes)
  (on_board yes)
  (in_pos_files yes)
  (dnp no)
  (fields_autoplaced yes)
  (property "Reference" "L1" (at 172.72 74.9299 0) (show_name no) (do_not_autoplace no) (effects (font (size 1.27 1.27)) (justify left)))
  (property "Value" "{L_COIL} RSER={R_COIL}" (at 172.72 77.4699 0) (show_name no) (do_not_autoplace no) (effects (font (size 1.27 1.27)) (justify left)))
  (property "Footprint" "" (at 171.45 76.2 0) (hide yes) (show_name no) (do_not_autoplace no) (effects (font (size 1.27 1.27))))
  (property "Datasheet" "" (at 171.45 76.2 0) (hide yes) (show_name no) (do_not_autoplace no) (effects (font (size 1.27 1.27))))
  (property "Description" "Inductor" (at 171.45 76.2 0) (hide yes) (show_name no) (do_not_autoplace no) (effects (font (size 1.27 1.27))))
  (pin "2")
  (pin "1"))
 (symbol
  (lib_id "Device:R")
  (at 158.75 101.6 0)
  (unit 1)
  (body_style 1)
  (exclude_from_sim no)
  (in_bom yes)
  (on_board yes)
  (in_pos_files yes)
  (dnp no)
  (fields_autoplaced yes)
  (property "Reference" "R2" (at 161.29 100.3299 0) (show_name no) (do_not_autoplace no) (effects (font (size 1.27 1.27)) (justify left)))
  (property "Value" "{RPD}" (at 161.29 102.8699 0) (show_name no) (do_not_autoplace no) (effects (font (size 1.27 1.27)) (justify left)))
  (property "Footprint" "" (at 156.972 101.6 90) (hide yes) (show_name no) (do_not_autoplace no) (effects (font (size 1.27 1.27))))
  (property "Datasheet" "" (at 158.75 101.6 0) (hide yes) (show_name no) (do_not_autoplace no) (effects (font (size 1.27 1.27))))
  (property "Description" "Resistor" (at 158.75 101.6 0) (hide yes) (show_name no) (do_not_autoplace no) (effects (font (size 1.27 1.27))))
  (pin "2")
  (pin "1"))
 (symbol
  (lib_id "Simulation_SPICE:0")
  (at 146.05 180.34 0)
  (unit 1)
  (body_style 1)
  (exclude_from_sim no)
  (in_bom yes)
  (on_board yes)
  (in_pos_files yes)
  (dnp no)
  (fields_autoplaced yes)
  (property "Reference" "#GND05" (at 146.05 185.42 0) (hide yes) (show_name no) (do_not_autoplace no) (effects (font (size 1.27 1.27))))
  (property "Value" "0" (at 146.05 184.15 0) (show_name no) (do_not_autoplace no) (effects (font (size 1.27 1.27))))
  (property "Footprint" "" (at 146.05 180.34 0) (hide yes) (show_name no) (do_not_autoplace no) (effects (font (size 1.27 1.27))))
  (property "Datasheet" "https://ngspice.sourceforge.io/docs/ngspice-html-manual/manual.xhtml#subsec_Circuit_elements__device" (at 146.05 190.5 0) (hide yes) (show_name no) (do_not_autoplace no) (effects (font (size 1.27 1.27))))
  (property "Description" "0V reference potential for simulation" (at 146.05 187.96 0) (hide yes) (show_name no) (do_not_autoplace no) (effects (font (size 1.27 1.27))))
  (pin "1"))
 (symbol
  (lib_id "power:PWR_FLAG")
  (at 158.75 180.34 180)
  (unit 1)
  (body_style 1)
  (exclude_from_sim no)
  (in_bom yes)
  (on_board yes)
  (in_pos_files yes)
  (dnp no)
  (fields_autoplaced yes)
  (property "Reference" "#FLG03" (at 158.75 182.245 0) (hide yes) (show_name no) (do_not_autoplace no) (effects (font (size 1.27 1.27))))
  (property "Value" "PWR_FLAG" (at 158.75 185.42 0) (show_name no) (do_not_autoplace no) (effects (font (size 1.27 1.27))))
  (property "Footprint" "" (at 158.75 180.34 0) (hide yes) (show_name no) (do_not_autoplace no) (effects (font (size 1.27 1.27))))
  (property "Datasheet" "" (at 158.75 180.34 0) (hide yes) (show_name no) (do_not_autoplace no) (effects (font (size 1.27 1.27))))
  (property "Description" "Special symbol for telling ERC where power comes from" (at 158.75 180.34 0) (hide yes) (show_name no) (do_not_autoplace no) (effects (font (size 1.27 1.27))))
  (pin "1"))
 (symbol
  (lib_id "power:VCC")
  (at 158.75 175.26 0)
  (unit 1)
  (body_style 1)
  (exclude_from_sim no)
  (in_bom yes)
  (on_board yes)
  (in_pos_files yes)
  (dnp no)
  (fields_autoplaced yes)
  (property "Reference" "#PWR03" (at 158.75 179.07 0) (hide yes) (show_name no) (do_not_autoplace no) (effects (font (size 1.27 1.27))))
  (property "Value" "VCC" (at 158.75 170.18 0) (show_name no) (do_not_autoplace no) (effects (font (size 1.27 1.27))))
  (property "Footprint" "" (at 158.75 175.26 0) (hide yes) (show_name no) (do_not_autoplace no) (effects (font (size 1.27 1.27))))
  (property "Datasheet" "" (at 158.75 175.26 0) (hide yes) (show_name no) (do_not_autoplace no) (effects (font (size 1.27 1.27))))
  (property "Description" "Power symbol creates a global label with name \"VCC\"" (at 158.75 175.26 0) (hide yes) (show_name no) (do_not_autoplace no) (effects (font (size 1.27 1.27))))
  (pin "1"))
 (sheet_instances
  (path ""
   (page "1")))
 (embedded_fonts no))
